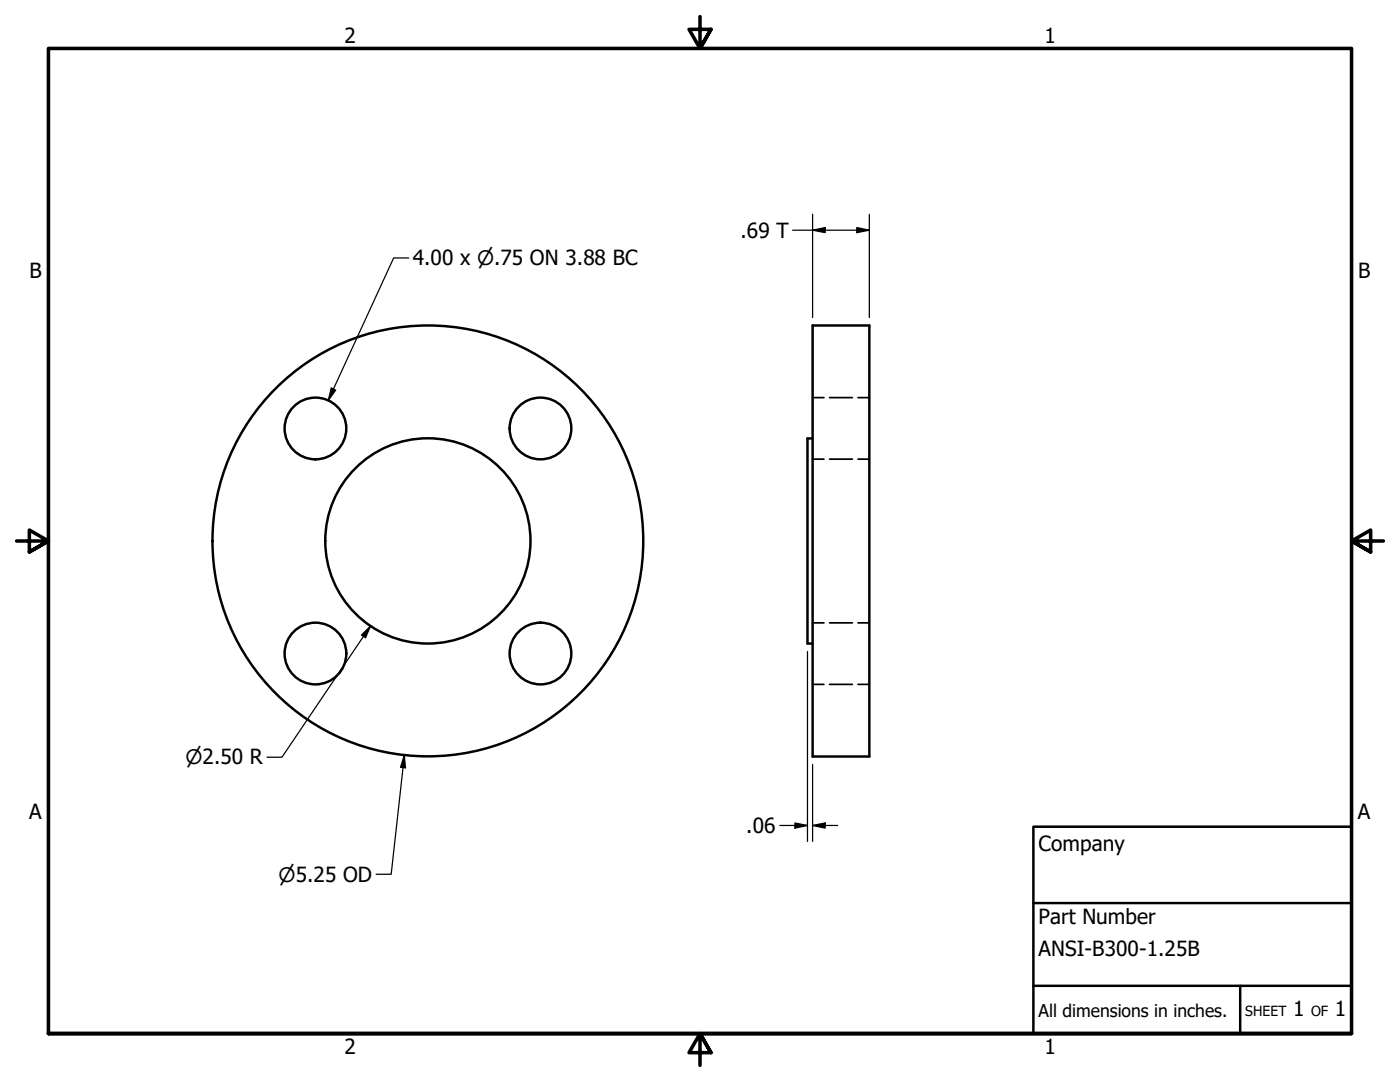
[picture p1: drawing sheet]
<svg xmlns="http://www.w3.org/2000/svg" width="279mm" height="216mm" viewBox="0 0 279 216" stroke-linecap="round" stroke-linejoin="round" font-family="sans-serif">
<!-- layer: Visible (ANSI) -->
<g fill="none" stroke="#000" stroke-width=".49">
<path d="M162.2 64.9h11.3v86.1h-11.3zM162.2 87.5h-1.1v40.9h1.1"/>
<circle cx="63" cy="85.5" r="6.2"/>
<circle cx="107.9" cy="85.5" r="6.2"/>
<circle cx="85.4" cy="107.9" r="20.5"/>
<circle cx="85.4" cy="107.9" r="43"/>
<circle cx="63" cy="130.4" r="6.2"/>
<circle cx="107.9" cy="130.4" r="6.2"/>
</g>
<!-- layer: Hidden (ANSI) -->
<path d="M162.2 79.3h2.2M165.6 79.3h4.5M171.2 79.3h2.3M162.2 91.6h2.2M165.6 91.6h4.5M171.2 91.6h2.3M162.2 136.6h2.2M162.2 124.3h2.2M165.6 136.6h4.5M165.6 124.3h4.5M171.2 136.6h2.3M171.2 124.3h2.3" fill="none" stroke="#000" stroke-width=".35"/>
<!-- layer: Border (ANSI) -->
<path d="M139.7 3.3v6.4l-2.2-3.8h4.4l-2.2 3.8 2.2-3.8M3.3 107.9h6.4l-3.8-2.1v4.3l3.8-2.2-3.8 2.2M276.1 107.9h-6.4l3.8-2.1v4.3l-3.8-2.2 3.8 2.2M9.7 206.2v-196.5h260v196.5h-260h260M141.9 210l-2.2-3.8 2.2 3.8h-4.4l2.2-3.8v6.4" fill="none" stroke="#000" stroke-width=".71"/>
<!-- layer: Title (ANSI) -->
<path d="M206.2 165h63.5v41.2h-63.5zM206.2 196.7h63.5M206.2 180.2h63.5M247.5 196.7v9.5" fill="none" stroke="#000" stroke-width=".49"/>
<!-- layer: Dimension (ANSI) -->
<g fill="none" stroke="#000" stroke-width=".25">
<path d="M81.6 51.5h-3l-13.1 28.4M158.2 45.9h15.3M162.2 45.9l2.5-.5v1zM162.2 42.8v20.6M171 45.4l2.5 .5-2.5 .5zM173.5 42.8v20.6M66.1 77.4l.9 .5-1.5 2zM72.1 126.7l1.8-1.8-.9 2.3zM73.9 124.9l-17.6 26.2h-3M161.1 130v37.9M80.7 150.7l.2 2.5-1-.1zM80.7 150.7l-2.6 23.7h-3"/>
<path d="M162.2 152.5v15.4M155.6 164.7h5.5M158.6 164.2l2.5 .5-2.5 .5zM162.2 164.7l2.5-.5v1zM162.2 164.7h5"/>
</g>
<g fill="#000">
<path d="M162.2 45.9l2.5-.5v1z" fill-rule="evenodd"/>
<path d="M171 45.4l2.5 .5-2.5 .5z" fill-rule="evenodd"/>
<path d="M66.1 77.4l.9 .5-1.5 2z" fill-rule="evenodd"/>
<path d="M72.1 126.7l1.8-1.8-.9 2.3z" fill-rule="evenodd"/>
<path d="M80.7 150.7l.2 2.5-1-.1z" fill-rule="evenodd"/>
<path d="M158.6 164.2l2.5 .5-2.5 .5z" fill-rule="evenodd"/>
<path d="M162.2 164.7l2.5-.5v1z" fill-rule="evenodd"/>
</g>
<g font-size="4.2">
<text x="68.7" y="8.6">2</text>
<text x="208.4" y="8.6">1</text>
<text x="147.8" y="47.4">.69 T</text>
<text x="82.4" y="53">4.00 x ⌀.75 ON 3.88 BC</text>
<text x="5.9" y="55.5">B</text>
<text x="271" y="55.5">B</text>
<text x="5.8" y="163.4">A</text>
<text x="148.9" y="166.3">.06</text>
<text x="271" y="163.4">A</text>
<text x="207.3" y="169.8">Company</text>
<text x="207.3" y="184.4">Part Number</text>
<text x="207.3" y="190.7">ANSI-B300-1.25B</text>
<text x="258.1" y="202.8">1</text>
<text x="266.4" y="202.8">1</text>
<text x="68.7" y="210.3">2</text>
<text x="208.4" y="210.3">1</text>
</g>
<g font-size="4">
<text x="37" y="152.5">⌀2.50 R</text>
<text x="55.6" y="175.9">⌀5.25 OD</text>
</g>
<text font-size="3.5" x="207.3" y="202.9">All dimensions in inches.</text>
<g font-size="2.8">
<text x="248.5" y="202.8">SHEET</text>
<text x="261.7" y="202.8">OF</text>
</g>
</svg>
